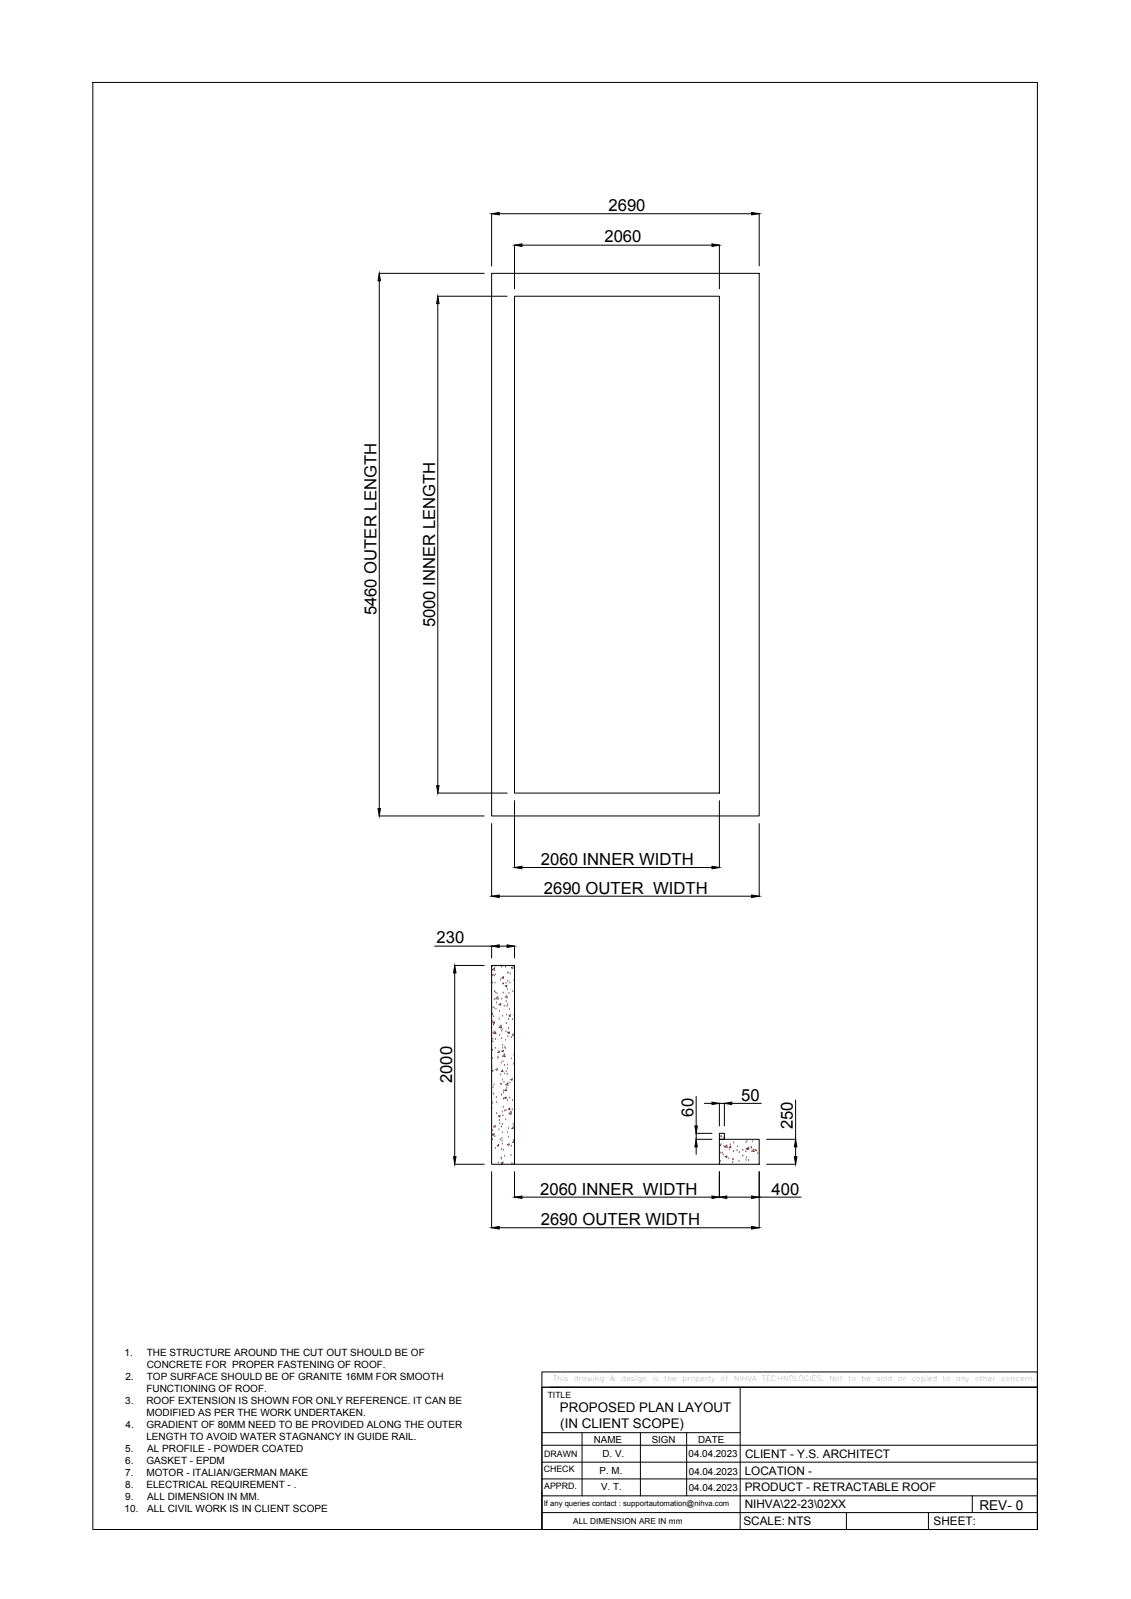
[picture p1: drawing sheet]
<svg xmlns="http://www.w3.org/2000/svg" width="297mm" height="420mm" viewBox="0 0 297 420" stroke-linecap="round" stroke-linejoin="round" font-family="sans-serif">
<!-- layer: 0 -->
<g fill="none" stroke="#000" stroke-width=".26">
<path d="M24.4 21.7h248.1v380.2h-248.1zM129.1 56.1v13.8M131.1 56.2h66.3M199.4 56.1v13.8M99.6 71.8h27.6M99.6 73.8v138.7M114.9 77.8h18.3M115 79.8v126.6M129.1 71.8h70.3v142.6h-70.3zM135.1 77.8h53.8v130.6h-53.8zM135.1 64.4v11.5M137.1 64.4h49.9"/>
<path d="M188.9 64.4v11.5M99.6 214.4h27.6M114.9 208.4h18.3M129.1 216.4v19.2M135.1 210.4v17.6M188.9 210.4v17.6M199.4 216.4v19.2M131.1 235.5h66.3M137.1 228h49.9M114.1 248.6h15v3.1M119.4 253.7h7.8M119.4 255.6v48.3"/>
<path d="M129.1 253.7h6v52.2h-6zM131.1 248.6h2.1M135.1 248.6v3.1M135.1 295.5v10.4h53.8M182.8 299.4h4.2M182.8 297.8h4.2M182.8 288.1v7.8M182.8 297.8v1.6M185 289.9h2M188.9 299.4h10.5v6.5h-10.5zM188.9 297.8h1.3v1.6h-1.3zM188.9 289.8v6.1"/>
<path d="M188.9 289.9h1.3M190.2 289.8v6.1M192.2 289.9h7.7M201.3 299.4h7.7M209 289v10.4M119.4 305.9h7.8M129.1 307.9v14.8M135.1 307.9v6.7M137.1 314.6h49.9M182.8 301.4v1.9M188.9 307.9v6.7M190.9 314.6h6.5"/>
<path d="M199.4 307.9v14.8M199.4 314.6h11M201.3 305.9h7.7M209 301.4v2.5M131.1 322.6h66.3M142.3 360.5h130.2v4h-130.2zM142.3 364.5h130.2v37.4h-130.2zM142.3 379.8h130.2M142.3 364.5v37.4M142.3 376.5h52.1M144.5 364.5h128M152.9 376.5v16.6"/>
<path d="M168.2 376.5v16.6M180.3 376.5v16.6M194.4 364.5v37.4M142.3 393.1h130.2v4.4h-130.2M142.3 388.6h130.2M142.3 384.2h130.2M222.3 397.5v4.4M243.8 397.5v4.4M255.4 393.1v4.4M152.1 401.9h120.4"/>
</g>
<g fill="#000" stroke="#000" stroke-width=".26">
<path d="M129.1 56.2l2-.4v.7zM197.4 55.8l2 .4-2 .3zM99.6 71.8l.3 2h-.6zM115 77.8l.3 2h-.6zM135.1 64.4l2-.3v.7zM187 64.1l1.9 .3-1.9 .4zM99.3 212.5h.6l-.3 1.9zM114.7 206.4h.6l-.3 2zM129.1 235.5l2-.3v.6zM135.1 228l2-.4v.7zM187 227.6l1.9 .4-1.9 .3zM197.4 235.2l2 .3-2 .3z"/>
<path d="M119.4 253.7l.4 1.9h-.7zM129.1 248.6l2-.3v.6zM133.2 248.3l1.9 .3-1.9 .3zM182.5 295.9h.6l-.3 1.9zM187 289.6l1.9 .3-1.9 .3zM190.2 289.9l2-.3v.6zM119.1 303.9h.7l-.4 2zM135.1 314.6l2-.3v.6zM182.8 299.4l.3 2h-.6zM187 314.3l1.9 .3-1.9 .3zM188.9 314.6l2-.3v.6zM197.4 314.3l2 .3-2 .3z"/>
<path d="M208.6 303.9h.7l-.3 2zM209 299.4l.3 2h-.7zM129.1 322.6l2-.3v.6zM197.4 322.3l2 .3-2 .3z"/>
</g>
<g fill="none" stroke="#ed1f24" stroke-width=".26">
<path d="M129.1 256.2v.2M129.2 253.9h.1M129.3 258.3h.1M129.3 254.8l.6-.5v.6zM129.5 256.3h.1M129.8 256.4h.1M130 258.3h.1M130.1 256.1h.1M130.2 253.9h.1M131.5 257.5h.1M131.5 253.8h.1M131.8 254.2h.1"/>
<path d="M132 258.6h.1M132.2 256.6v.4h-.4zM132.2 258.5h.1M132.7 259.1l.4-.2-.1 .4zM132.8 254.1h.1M132.9 258.4h.1M133.4 255.6h.1M133.4 257.9h.1M133.4 255.7h.1M133.9 258.3h.1M134 255.9h.1M134.3 254.3l.4-.2-.1 .4z"/>
<path d="M135 257.7h.1M129.1 266.3l.1-.1 .1 .4h-.2M129.3 278.2h.1M129.4 276h.1M129.4 268.4h.1M129.5 273.1h.1M129.5 273.8h.1M129.5 268.7l.4-.2-.1 .4zM129.5 264.7h.1M129.5 271.6h.1M129.6 269.4h.1M129.7 267.2h.1"/>
<path d="M129.8 264.9h.1M129.8 271.2h.1M129.8 262.7h.1M129.9 260.5h.1M130 275.5h.1M130.1 273.1h.1M130.2 260.9h.1M130.2 271.2v.4h-.4zM130.3 265.2h.1M130.4 263.5h.1M130.5 261.1h.1M130.7 278.1h.1"/>
<path d="M130.7 261.9l.1 .6-.6-.1zM130.8 277.8h.1M131.1 276.2v.4l-.3-.1zM131.1 263.9l.4-.2-.1 .4zM131.1 267.8h.1M131.2 272.1h.1M131.2 265.8h.1M131.6 269.4l.1 .6-.6-.1zM131.7 279.3h.1M131.7 271h.1M131.7 262.6h.1M131.8 272.9h.1"/>
<path d="M131.8 276.2l.4-.2-.1 .4zM131.9 270.5h.1M132 275.4h.1M132 267h.1M132 274.7h.1M132.1 279h.1M132.2 260.9h.1M132.4 264.4h.1M132.5 277l.1 .6-.6-.1zM132.5 275.2h.1M132.5 280h.1M132.6 277.7h.1"/>
<path d="M132.7 275.5h.1M132.8 273.3h.1M132.9 271.1h.1M132.9 263.2h.1M133 268.9h.1M133.1 266.7h.1M133.1 261.6v.4h-.3zM133.1 264.5h.1M133.2 262.3h.1M133.3 279.9h.1M133.3 260.1h.1M133.4 272.4h.1"/>
<path d="M133.4 264h.1M133.4 271.3h.1M133.4 271.4l.5-.2-.2 .4zM133.5 270.3h.1M133.6 267.9h.1M133.7 261h.1M133.8 265.3h.1M134 266.6l.1 .4h-.4zM134.3 278.2h.1M134.3 272.6h.1M134.6 267.9h.1M134.7 260.6h.1"/>
<path d="M134.7 272.2h.1M134.9 279.6h.1M134.9 271.6l.1 .4h-.4zM135 277.2h.1M135.1 266.5v.1M129.1 291v.2M129.2 280.4h.1M129.3 298.1l.5-.2-.2 .4zM129.3 299.5h.1M129.4 298.3h.1M129.4 289.9h.1M129.4 281.5h.1"/>
<path d="M129.4 297.1h.1M129.5 281.5h.1M129.5 285.7h.1M129.7 287.5h.1M129.8 285.1h.1M130 298.6h.1M130 295.7l.1 .4h-.4zM130.2 281l.4-.2-.1 .4zM130.3 288.4h.1M130.4 292.6h.1M130.5 289.8h.1M130.9 293.3l.5-.2-.2 .4z"/>
<path d="M131.1 296.9h.1M131.1 294.5h.1M131.3 295.3h.1M131.4 299.5h.1M131.4 284.9h.1M131.5 282.5h.1M131.7 285h.1M131.7 296.1h.1M131.7 287.8h.1M131.8 299.2h.1M131.8 299.8h.1M131.9 297.6h.1"/>
<path d="M132 292.2h.1M132 283.8h.1M132 295.4h.1M132 281.2l.1 .4-.4-.1zM132.1 293.2h.1M132.2 291h.1M132.2 287.2h.1M132.2 288.8h.1M132.3 286.6h.1M132.4 284.4h.1M132.5 282.2h.1M132.5 288.5l.5-.2-.2 .4z"/>
<path d="M132.6 291.9h.1M132.8 294.2h.1M132.8 285.1l.6-.5v.5zM132.9 291.8h.1M132.9 286.2l.1 .4-.4-.1zM133 281.6h.1M133.1 285.9h.1M133.2 282.3h.1M133.3 297.6h.1M133.3 289.2h.1M133.3 280.8h.1M133.5 298.8h.1"/>
<path d="M133.6 296.5h.1M133.9 288.5h.1M133.9 291.2v.3h-.4zM133.9 284.6h.1M134 292.8h.1M134.2 283.7l.4-.2-.1 .4zM134.2 292.1l.1 .6-.6-.1zM134.5 291.6h.1M134.6 289.2h.1M134.7 296.1l.1 .4h-.3zM134.8 295.4h.1M134.9 299.7h.1"/>
<path d="M135.1 299.7l-.5 .5 .5 .1M135.1 295.9h-.2l.2 .2M189.3 298.7h.1M189.4 298.6h.1M189.9 299h.1M196.2 299.8h.1M130.1 301.7h.1M130.9 305.6h.1M130.9 300.7l.1 .4h-.4zM131.7 304.6h.1M131.7 304.2h.1M131.7 305.9l.1-.2 .1 .2"/>
<path d="M131.7 305.6l.4-.2-.1 .4zM131.7 302h.1M132 300.6h.1M132.2 302.2h.1M132.5 303.8h.1M133.3 300.8l.4-.2-.1 .4zM134.2 303.6h.1M134.3 301.2h.1M134.5 305.7h.1M135 305.9h.1M135.1 303.8h.1M189.2 305.2h.1"/>
<path d="M189.2 301.1h.1M189.3 303h.1M189.4 300.8h.1M189.7 303h.1M190 303.4h.1M190.2 301.2h.1M190.5 303.9l.4-.1-.1 .4zM190.9 300.9l.1 .6-.6-.1zM191.3 304.4h.1M191.6 302.1h.1M191.8 300.8h.1M191.9 301.1v.4h-.4z"/>
<path d="M192.4 304.7h.1M192.4 305.5h.1M192.6 304.7h.1M192.6 302.5h.1M192.7 300.3h.1M193.5 302.3h.1M193.7 301.4h.1M194.1 305.3h.1M194.2 302.8h.1M195.1 303.8h.1M195.1 302.2h.1M195.9 302.6h.1"/>
<path d="M195.9 304.9h.1M195.9 300.3h.1M196 304.2h.1M196 301.8l.5-.2-.2 .4zM196.1 302h.1M196.6 301.5l.1 .4h-.4zM196.6 304.9h.1M197.3 301.5h.1M197.4 301.7h.1M197.4 302.5l.6-.5v.6zM197.6 300h.1M198.4 302.3h.1"/>
<path d="M198.7 302.4h.1M199 303.1h.1"/>
</g>
<g font-size="4.4">
<text x="159.8" y="55.4">2690</text>
<text x="158.7" y="63.7">2060</text>
<text x="98.9" y="161.7" transform="rotate(-90 98.9 161.7)">5460 OUTER LENGTH</text>
<text x="114.3" y="164.8" transform="rotate(-90 114.3 164.8)">5000 INNER LENGTH</text>
<text x="142.1" y="227.2">2060 INNER WIDTH</text>
<text x="142.8" y="234.8">2690 OUTER WIDTH</text>
<text x="114.6" y="247.9">230</text>
<text x="118.7" y="284.6" transform="rotate(-90 118.7 284.6)">2000</text>
<text x="182.1" y="293.4" transform="rotate(-90 182.1 293.4)">60</text>
<text x="194.6" y="289.2">50</text>
<text x="208.2" y="296.8" transform="rotate(-90 208.2 296.8)">250</text>
<text x="141.9" y="313.9">2060 INNER WIDTH</text>
<text x="202.6" y="313.9">400</text>
<text x="142" y="321.9">2690 OUTER WIDTH</text>
</g>
<text font-size="3.6" x="257.2" y="396.7">REV- 0</text>
<g font-size="3.5">
<text x="147.1" y="371">PROPOSED PLAN LAYOUT</text>
<text x="147.2" y="375.3">(IN CLIENT SCOPE)</text>
</g>
<g font-size="3.1">
<text x="195.7" y="383.1">CLIENT - Y.S. ARCHITECT</text>
<text x="195.6" y="387.5">LOCATION -</text>
<text x="195.6" y="391.9">PRODUCT - RETRACTABLE ROOF</text>
<text x="195.2" y="400.8">SCALE: NTS</text>
<text x="195.6" y="396.3">NIHVA\22-23\02XX</text>
<text x="245.2" y="400.8">SHEET:</text>
</g>
<g font-size="2.6">
<text x="32.7" y="356.2">1.</text>
<text x="38.5" y="359.4">CONCRETE FOR PROPER FASTENING OF ROOF.</text>
<text x="38.6" y="356.2">THE STRUCTURE AROUND THE CUT OUT SHOULD BE OF</text>
<text x="32.9" y="362.5">2.</text>
<text x="38.4" y="365.7">FUNCTIONING OF ROOF.</text>
<text x="38.6" y="362.5">TOP SURFACE SHOULD BE OF GRANITE 16MM FOR SMOOTH</text>
<text x="32.9" y="368.9">3.</text>
<text x="38.4" y="368.9">ROOF EXTENSION IS SHOWN FOR ONLY REFERENCE. IT CAN BE</text>
<text x="33" y="375.2">4.</text>
<text x="38.4" y="372.1">MODIFIED AS PER THE WORK UNDERTAKEN.</text>
<text x="38.5" y="375.2">GRADIENT OF 80MM NEED TO BE PROVIDED ALONG THE OUTER</text>
<text x="32.9" y="381.6">5.</text>
<text x="38.4" y="378.4">LENGTH TO AVOID WATER STAGNANCY IN GUIDE RAIL.</text>
<text x="38.7" y="381.6">AL PROFILE - POWDER COATED</text>
<text x="156" y="379.1">NAME</text>
<text x="158.2" y="382.9">D. V.</text>
<text x="171.2" y="379.1">SIGN</text>
<text x="180.8" y="382.8">04.04.2023</text>
<text x="183.3" y="379.1">DATE</text>
<text x="32.9" y="384.7">6.</text>
<text x="32.9" y="387.9">7.</text>
<text x="38.4" y="387.9">MOTOR - ITALIAN/GERMAN MAKE</text>
<text x="38.5" y="384.7">GASKET - EPDM</text>
<text x="157.5" y="387.3">P. M.</text>
<text x="180.9" y="387.6">04.04.2023</text>
<text x="32.9" y="391.1">8.</text>
<text x="32.9" y="394.2">9.</text>
<text x="38.4" y="391.1">ELECTRICAL REQUIREMENT - .</text>
<text x="38.7" y="394.2">ALL DIMENSION IN MM.</text>
<text x="157.9" y="391.6">V. T.</text>
<text x="180.9" y="391.8">04.04.2023</text>
<text x="32.7" y="397.4">10.</text>
<text x="38.7" y="397.4">ALL CIVIL WORK IS IN CLIENT SCOPE</text>
</g>
<g font-size="2.3">
<text x="143.8" y="367.4">TITLE</text>
<text x="142.9" y="382.9">DRAWN</text>
<text x="142.8" y="386.8">CHECK</text>
<text x="142.9" y="391.2">APPRD.</text>
</g>
<text font-size="2.2" x="150.5" y="400.5">ALL DIMENSION ARE IN mm</text>
<text font-size="2" x="142.8" y="395.8">If any queries contact : supportautomation@nihva.com</text>
<g font-size="1.9">
<text x="145.2" y="363">This</text>
<text x="150.7" y="363">drawing</text>
<text x="160.1" y="363">&amp;</text>
<text x="163.2" y="363">design</text>
<text x="171.4" y="363">is</text>
<text x="174.5" y="363">the</text>
<text x="179.2" y="363">property</text>
<text x="189.2" y="363">of</text>
<text x="192.7" y="363">NIHVA</text>
<text x="200.1" y="363">TECHNOLOGIES.</text>
<text x="217.8" y="363">Not</text>
<text x="222.8" y="363">to</text>
<text x="226.3" y="363">be</text>
<text x="230.2" y="363">sold</text>
<text x="235.8" y="363">or</text>
<text x="239.4" y="363">copied</text>
<text x="247.6" y="363">to</text>
<text x="251" y="363">any</text>
<text x="256.1" y="363">other</text>
<text x="262.9" y="363">concern.</text>
</g>
</svg>
